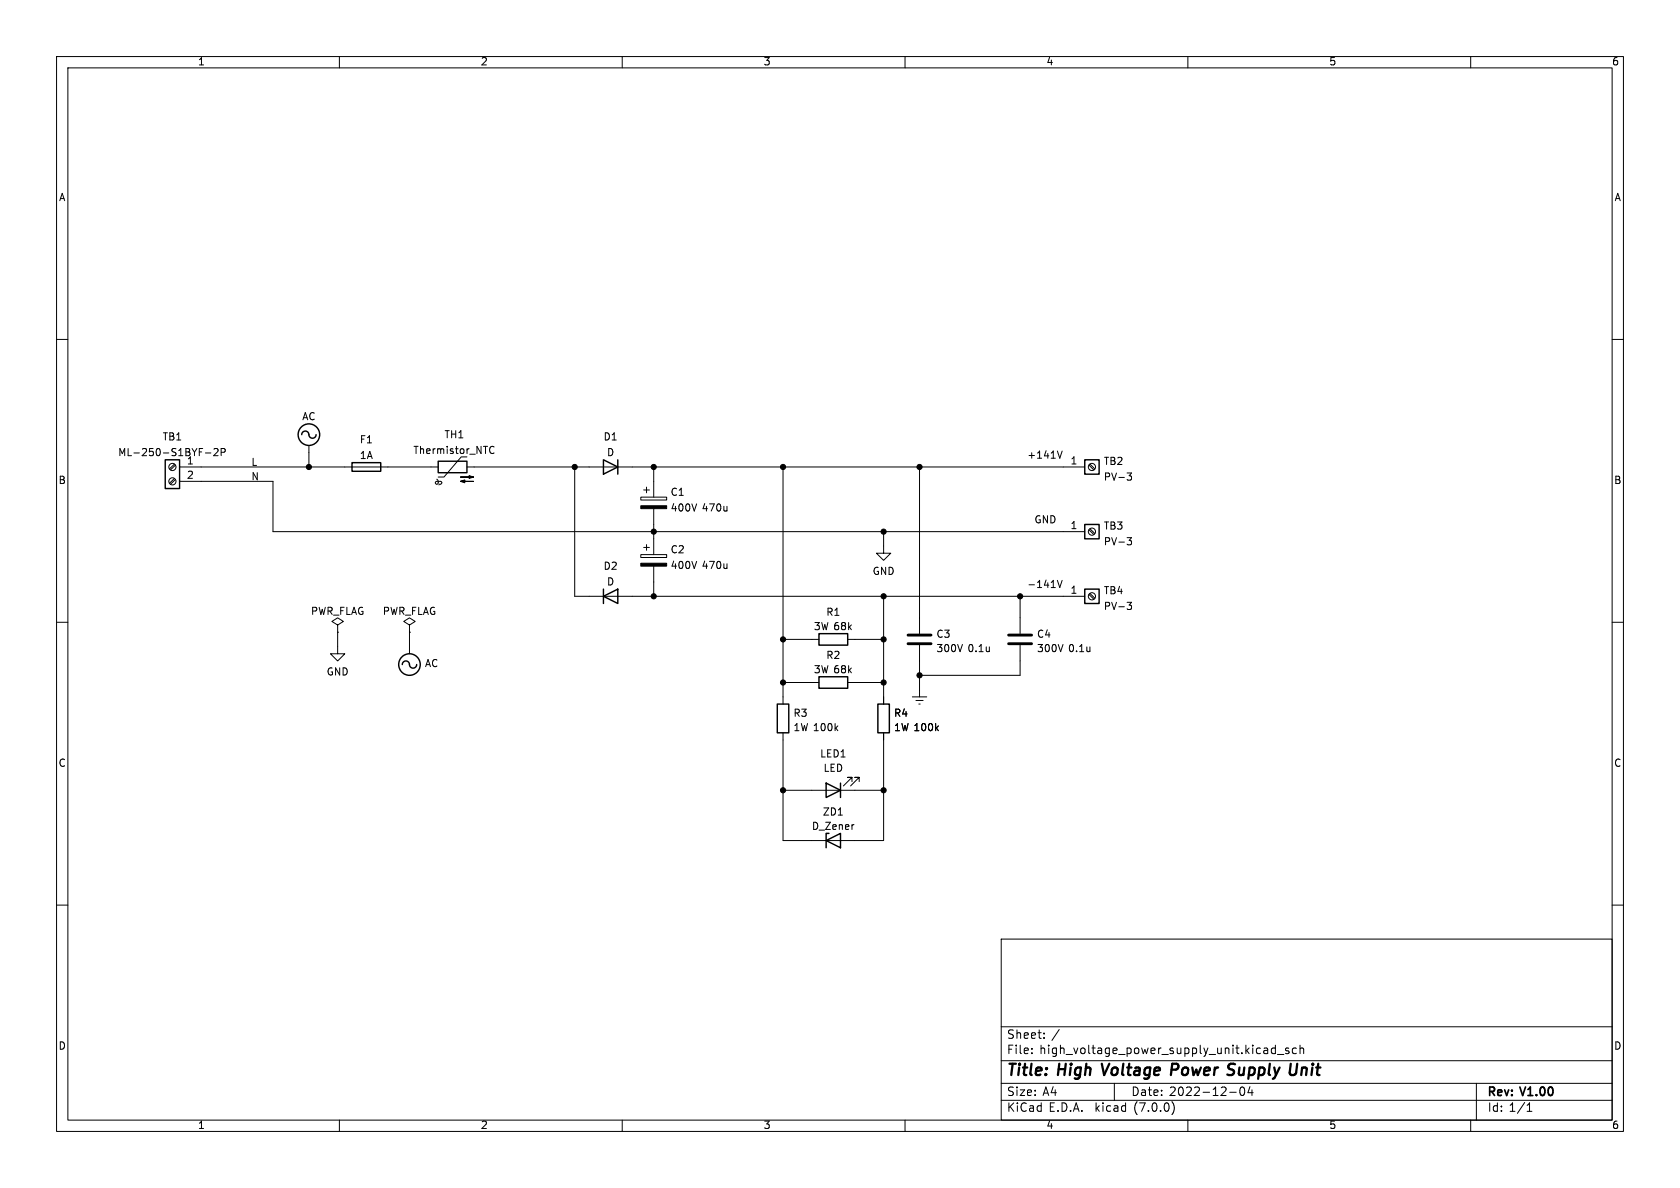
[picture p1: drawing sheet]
<svg xmlns="http://www.w3.org/2000/svg" width="297mm" height="210mm" viewBox="0 0 297 210" stroke-linecap="round" stroke-linejoin="round" font-family="sans-serif">
<g fill="none" stroke="#000" stroke-width=".18">
<path d="M10 10h277v190h-277zM12 12h273v186h-273zM60 10v2M110 10v2M160 10v2M210 10v2M260 10v2M10 60h2M285 60h2M37.8 79.4l.5-.1 .3 .3-.8 1h.8M39.1 80l.6-.1 .1-.2v-.3l-.7-.1v1.3M54.6 78.7v3.9"/>
<path d="M86.6 79.9l.4 .3 .3-.1M87.3 79l-.3-.1-.4 .3M187.8 79.7l-.4 1.3M30.8 84.6l-.8 .8M30.8 82l-.8 .9M31 84.8l-.9 .8M31 82.2l-.9 .9M31.7 85.1h16.6v8.9h143.5M31.7 82.6h45.8M36.3 80.1h1M77.2 84.7l.2 .3 .1 .3-.1 .3h-.3l-.1-.3 .1-.2h.8l.2 .2-.1 .2-.4 .2M82.5 80.8h-1l-3 3.5h-1"/>
<path d="M82.5 82.6h109.3M101.6 82.6v22.8h90.2M113.3 98h4.6v.6h-4.6zM113.3 87.9h4.6v.5h-4.6zM113.8 96.8h1M113.8 86.6h1M114.3 86.1v1M114.3 96.3v1M115.6 82.6v5.3M115.6 89.9v8.1M138.4 82.6v41.9M156.2 94v3.8h1.3l-1.3 1.3-1.3-1.3h1.3"/>
<path d="M162.6 82.6v29.4M192.5 82.2l.9 .9M192.5 93.6l.9 .9M192.7 82l.8 .9M192.7 93.5l.8 .8M199.3 83.6h.7l-.4 .5 .4 .1v.4l-.2 .3h-.4M199.3 95h.7l-.4 .5 .4 .1v.5l-.2 .2h-.4M10 110h2M59.7 110.5l1-.6-1-.7-1 .7 1 .6v1.3M59.7 111.8h.1M59.7 111.8v3.8h1.3l-1.3 1.2-1.3-1.2h1.3M72.4 110.5l1-.6-1-.7-1 .7 1 .6v1.3"/>
<path d="M72.4 111.8h.1M72.4 111.8v3.8M115.6 100.1v5.3M138.4 113h6.4M149.9 113h6.3M156.2 105.4v19.1M162.6 114v9.2M180.3 105.4v6.6M180.3 114v5.4h-17.7M186.9 102.6l.5 1.3 .4-1.3M192.5 105.1l.9 .8M192.7 104.9l.8 .8"/>
<path d="M199.3 106.5h.7l-.4 .5 .4 .1v.4l-.2 .2h-.4M285 110h2M138.4 129.5v19.1h17.8v-19.1M138.4 120.7h6.4M138.4 139.7h17.8M149.9 120.7h6.3M150.6 138.2v-.8h-.7h.7l-1.5 1.5M151.9 138.2v-.8h-.8h.8l-1.5 1.5M161.3 123.2h2.5M161.9 123.8h1.3M162.4 124.5h.3M10 160h2"/>
<path d="M150.9 145.8h.1M285 160h2M177 166h108v32h-108zM60 198v2M110 198v2M160 198v2M177 194.5h108M177 191.5h108M177 187.5h108M177 181.5h108M182.4 186.1v.2M182.4 185.3v.2"/>
<path d="M184.6 183.4v.2M184.6 182.6v.2M197 191.5v3M207.2 194.8a1.74 1.74 0 0 1 0 2.2M210 198v2M217.4 193.1h1.1M219.3 192.3a.81 .81 0 0 0 .4 1.4l.2-.2 .1-.4-.1-.8M221 192.1l-.4 1.1h.9M221.3 192.7v1M225.5 184.8v1.5M225.5 185.3h-.5l-.2 .2v.5l.1 .2h.6M225.8 186.4h1.2"/>
<path d="M227.8 185.3h-.3l-.2 .2v.2l.5 .1v.4h-.5M229.2 185.3h-.4l-.3 .2v.5l.1 .2h.6M229.8 185.4l.2-.1h.4l.1 1M229.8 184.8v1.5M260 198v2M261 191.5v6.5M270 196.5h.8M270 195.4l.4-.4v1.5"/>
<circle cx="30.5" cy="85.1" r=".63"/>
<circle cx="30.5" cy="82.5" r=".63"/>
<circle cx="193" cy="94" r=".63"/>
<circle cx="193" cy="82.5" r=".63"/>
<circle cx="193" cy="105.4" r=".63"/>
</g>
<path d="M194.8 188l.4 2M207.1 189.1h.8M208 188h-.8l-.2 2M217.6 188l.7 .1M217.8 189.1a.49 .49 0 0 1 .4 .5 .49 .49 0 0 1-.5 .4" fill="none" stroke="#000" stroke-width=".4"/>
<g fill="#000" stroke="#000" stroke-width=".18">
<path d="M81.4 84.3h2.3l-.8 .3v-.5l.8 .2zM81.4 85.1l.8-.3v.5l-.8-.2h2.3zM113.3 99.6h4.6v.5h-4.6zM113.3 89.4h4.6v.5h-4.6z"/>
<circle cx="54.6" cy="82.6" r=".46"/>
<circle cx="101.6" cy="82.6" r=".46"/>
<circle cx="115.6" cy="82.6" r=".46"/>
<circle cx="115.6" cy="94" r=".46"/>
<circle cx="138.4" cy="82.6" r=".46"/>
<circle cx="156.2" cy="94" r=".46"/>
<circle cx="162.6" cy="82.6" r=".46"/>
<circle cx="115.6" cy="105.4" r=".46"/>
<circle cx="138.4" cy="113" r=".46"/>
<circle cx="156.2" cy="105.4" r=".46"/>
<circle cx="156.2" cy="113" r=".46"/>
<circle cx="162.6" cy="119.4" r=".46"/>
<circle cx="180.3" cy="105.4" r=".46"/>
<circle cx="138.4" cy="139.7" r=".46"/>
<circle cx="138.4" cy="120.7" r=".46"/>
<circle cx="156.2" cy="120.7" r=".46"/>
<circle cx="156.2" cy="139.7" r=".46"/>
</g>
<g fill="none" stroke="#000" stroke-width=".25">
<path d="M53.3 76.8a.67 .67 0 0 1 .8-.6 .67 .67 0 0 1 .5 .8 .64 .64 0 0 0 .8 .5 .64 .64 0 0 0 .5-.7M29.2 81.3h2.5v5.1h-2.5zM62.2 81.8h5.1v1.5h-5.1zM77.5 81.5h5v2.1h-5zM106.7 81.3l2.5 1.3-2.5 1.2zM109.2 81.3v2.5M191.8 81.3h2.5v2.5h-2.5zM191.8 92.7h2.5v2.6h-2.5zM71.1 117.5a.67 .67 0 0 1 .8-.6 .67 .67 0 0 1 .5 .8 .64 .64 0 0 0 .7 .4 .64 .64 0 0 0 .6-.6M106.7 105.4l2.5-1.3v2.6zM106.7 104.1v2.6M144.8 119.6h5.1v2.1h-5.1z"/>
<path d="M144.8 112h5.1v2h-5.1zM191.8 104.1h2.5v2.6h-2.5zM137.4 124.5h2v5h-2zM146 138.4l2.6 1.3-2.6 1.3zM148.6 138.4v2.6M155.2 124.5h2v5h-2zM146 148.6l2.6-1.3v2.6zM146.6 147.3h-.6v2.6"/>
<circle cx="54.6" cy="76.8" r="1.9"/>
<circle cx="72.4" cy="117.5" r="1.9"/>
</g>
<path d="M160.5 113.8h4.1M160.5 112.3h4.1M178.3 113.8h4.1M178.3 112.3h4.1" fill="none" stroke="#000" stroke-width=".51"/>
<g font-size="2.8">
<text x="178" y="190.8">Title:</text>
<text x="187.1" y="190.8">High</text>
<text x="195.5" y="190.8">Voltage</text>
<text x="208.3" y="190.8">Power</text>
<text x="219" y="190.8">Supply Unit</text>
</g>
<g font-size="2.1">
<text x="178" y="183.9">Sheet:</text>
<text x="185.9" y="183.9">/</text>
<text x="178" y="186.6">File:</text>
<text x="183.8" y="186.6">high_voltage_power_supply_unit.kicad_sch</text>
<text x="178" y="196.8">KiCad</text>
<text x="178" y="194">Size:</text>
<text x="184.3" y="194">A4</text>
<text x="185.4" y="196.8">E.D.A.</text>
<text x="193.7" y="196.8">kicad</text>
<text x="200" y="194">Date:</text>
<text x="200.6" y="196.8">(7.0.0)</text>
<text x="206.7" y="194">2022-12-04</text>
<text x="263" y="194.2">Rev:</text>
<text x="263" y="196.8">Id: 1/1</text>
<text x="269" y="194.2">V1.00</text>
</g>
<g font-size="1.8">
<text x="35" y="11.8">1</text>
<text x="85" y="11.8">2</text>
<text x="135" y="11.8">3</text>
<text x="185" y="11.8">4</text>
<text x="235" y="11.8">5</text>
<text x="285" y="11.8">6</text>
<text x="10.4" y="35.8">A</text>
<text x="285.4" y="35.8">A</text>
<text x="53.4" y="74.6">AC</text>
<text x="78.5" y="77.8">TH1</text>
<text x="20.8" y="80.9">ML-250-S1BYF-2P</text>
<text x="28.7" y="78.1">TB1</text>
<text x="33" y="82.3">1</text>
<text x="44.4" y="82.6">L</text>
<text x="63.6" y="78.6">F1</text>
<text x="63.6" y="81.4">1A</text>
<text x="73" y="80.5">Thermistor_NTC</text>
<text x="106.6" y="78.1">D1</text>
<text x="107.3" y="80.9">D</text>
<text x="181.6" y="81.3">+141V</text>
<text x="189.2" y="82.3">1</text>
<text x="195.1" y="82.5">TB2</text>
<text x="10.3" y="85.8">B</text>
<text x="33" y="84.8">2</text>
<text x="44.4" y="85.1">N</text>
<text x="118.5" y="87.9">C1</text>
<text x="195.1" y="85.2">PV-3</text>
<text x="285.3" y="85.8">B</text>
<text x="118.5" y="90.7">400V</text>
<text x="124.1" y="90.7">470u</text>
<text x="182.9" y="92.7">GND</text>
<text x="189.2" y="93.7">1</text>
<text x="195.1" y="93.9">TB3</text>
<text x="106.6" y="101">D2</text>
<text x="118.5" y="98.1">C2</text>
<text x="118.5" y="100.9">400V</text>
<text x="124.1" y="100.9">470u</text>
<text x="154.2" y="101.9">GND</text>
<text x="195.1" y="96.7">PV-3</text>
<text x="107.3" y="103.8">D</text>
<text x="181.6" y="104.1">-141V</text>
<text x="189.2" y="105.2">1</text>
<text x="195.1" y="105.3">TB4</text>
<text x="54.9" y="109">PWR_FLAG</text>
<text x="67.6" y="109">PWR_FLAG</text>
<text x="143.8" y="111.7">3W 68k</text>
<text x="146" y="109.1">R1</text>
<text x="165.5" y="113">C3</text>
<text x="183.3" y="113">C4</text>
<text x="195.1" y="108.1">PV-3</text>
<text x="57.7" y="119.7">GND</text>
<text x="75.1" y="118.2">AC</text>
<text x="143.8" y="119.3">3W 68k</text>
<text x="146" y="116.8">R2</text>
<text x="165.5" y="115.6">300V</text>
<text x="171.1" y="115.6">0.1u</text>
<text x="183.3" y="115.6">300V</text>
<text x="188.9" y="115.6">0.1u</text>
<text x="140.2" y="127">R3</text>
<text x="140.2" y="129.5">1W 100k</text>
<text x="158" y="127">R4</text>
<text x="158" y="129.5">1W 100k</text>
<text x="10.3" y="135.8">C</text>
<text x="144.9" y="134.2">LED1</text>
<text x="145.5" y="136.7">LED</text>
<text x="285.3" y="135.8">C</text>
<text x="143.5" y="147">D_Zener</text>
<text x="145.4" y="144.4">ZD1</text>
<text x="10.3" y="185.8">D</text>
<text x="285.3" y="185.8">D</text>
<text x="35" y="199.8">1</text>
<text x="85" y="199.8">2</text>
<text x="135" y="199.8">3</text>
<text x="185" y="199.8">4</text>
<text x="235" y="199.8">5</text>
<text x="285" y="199.8">6</text>
</g>
</svg>
